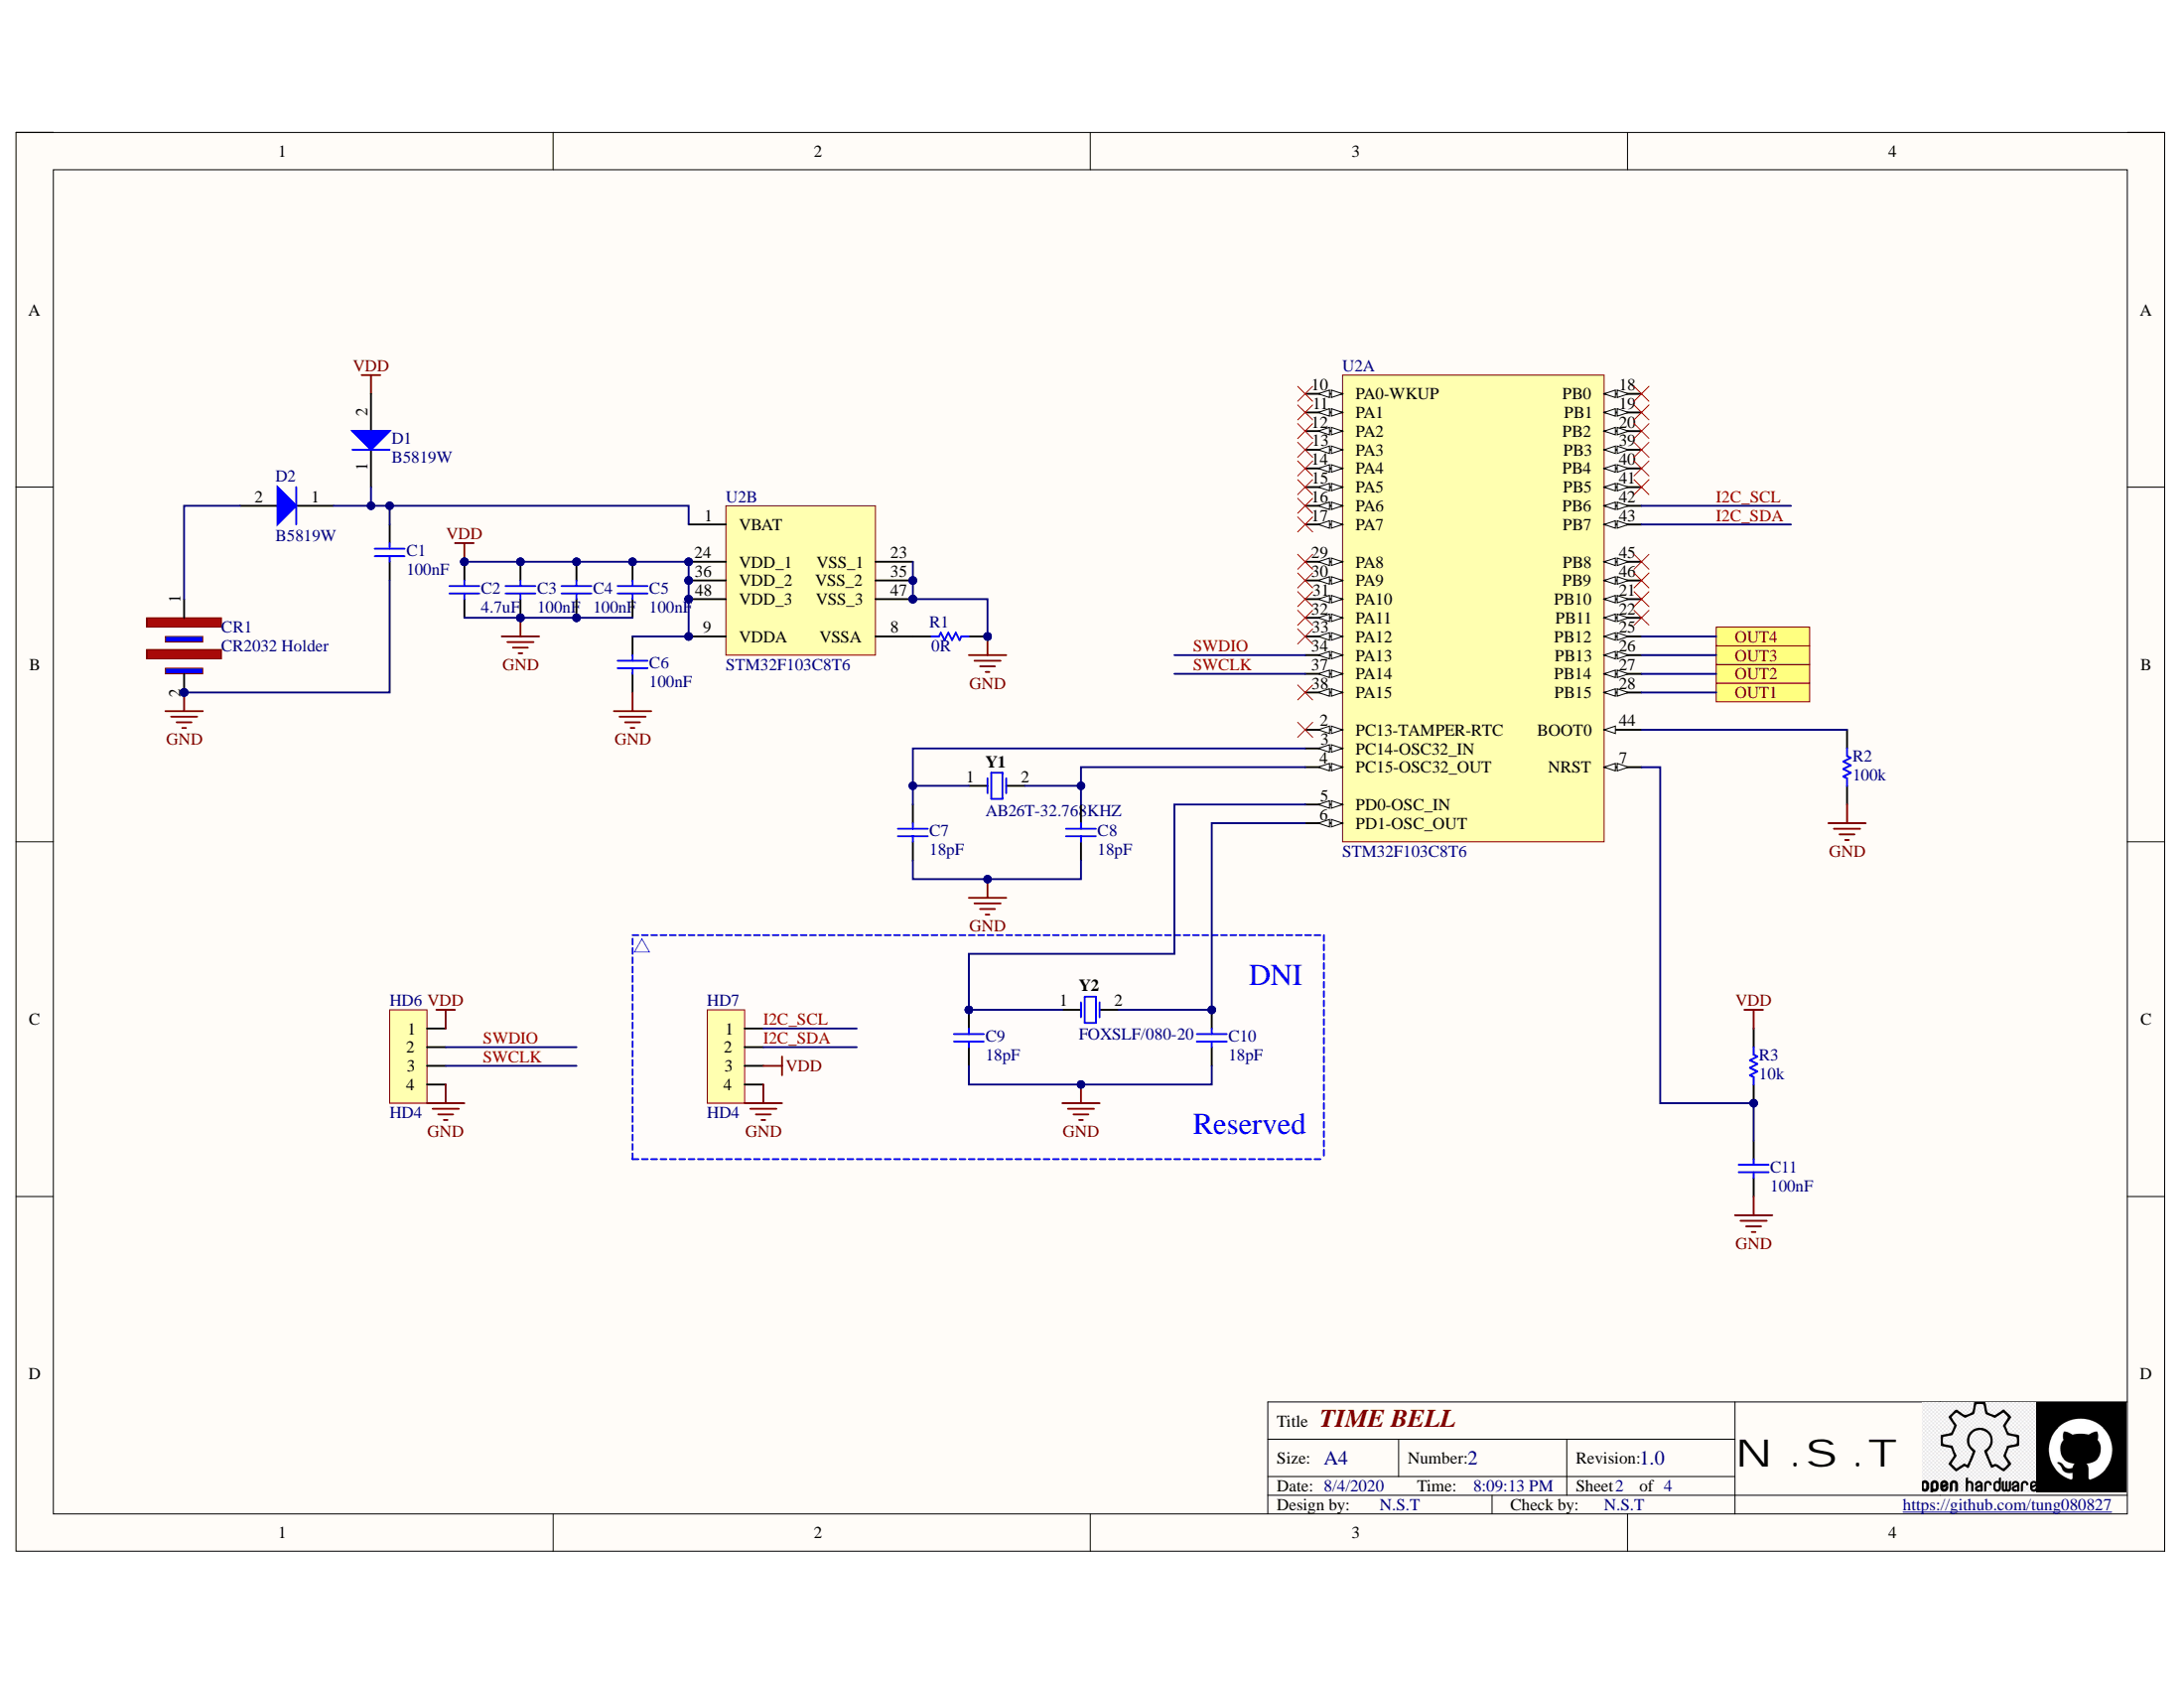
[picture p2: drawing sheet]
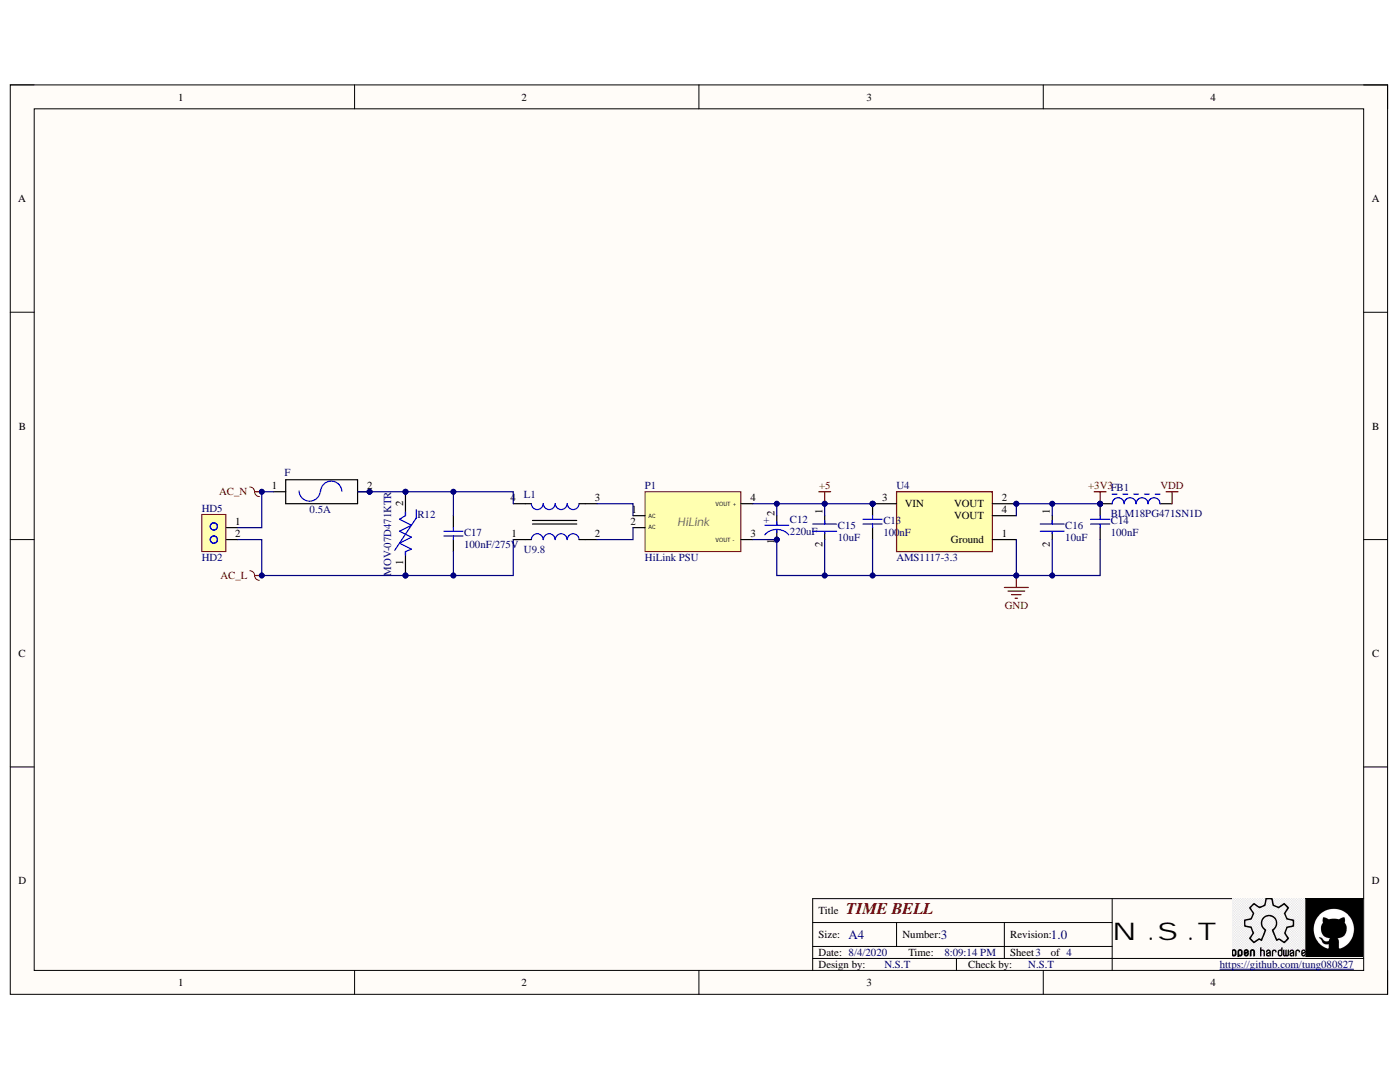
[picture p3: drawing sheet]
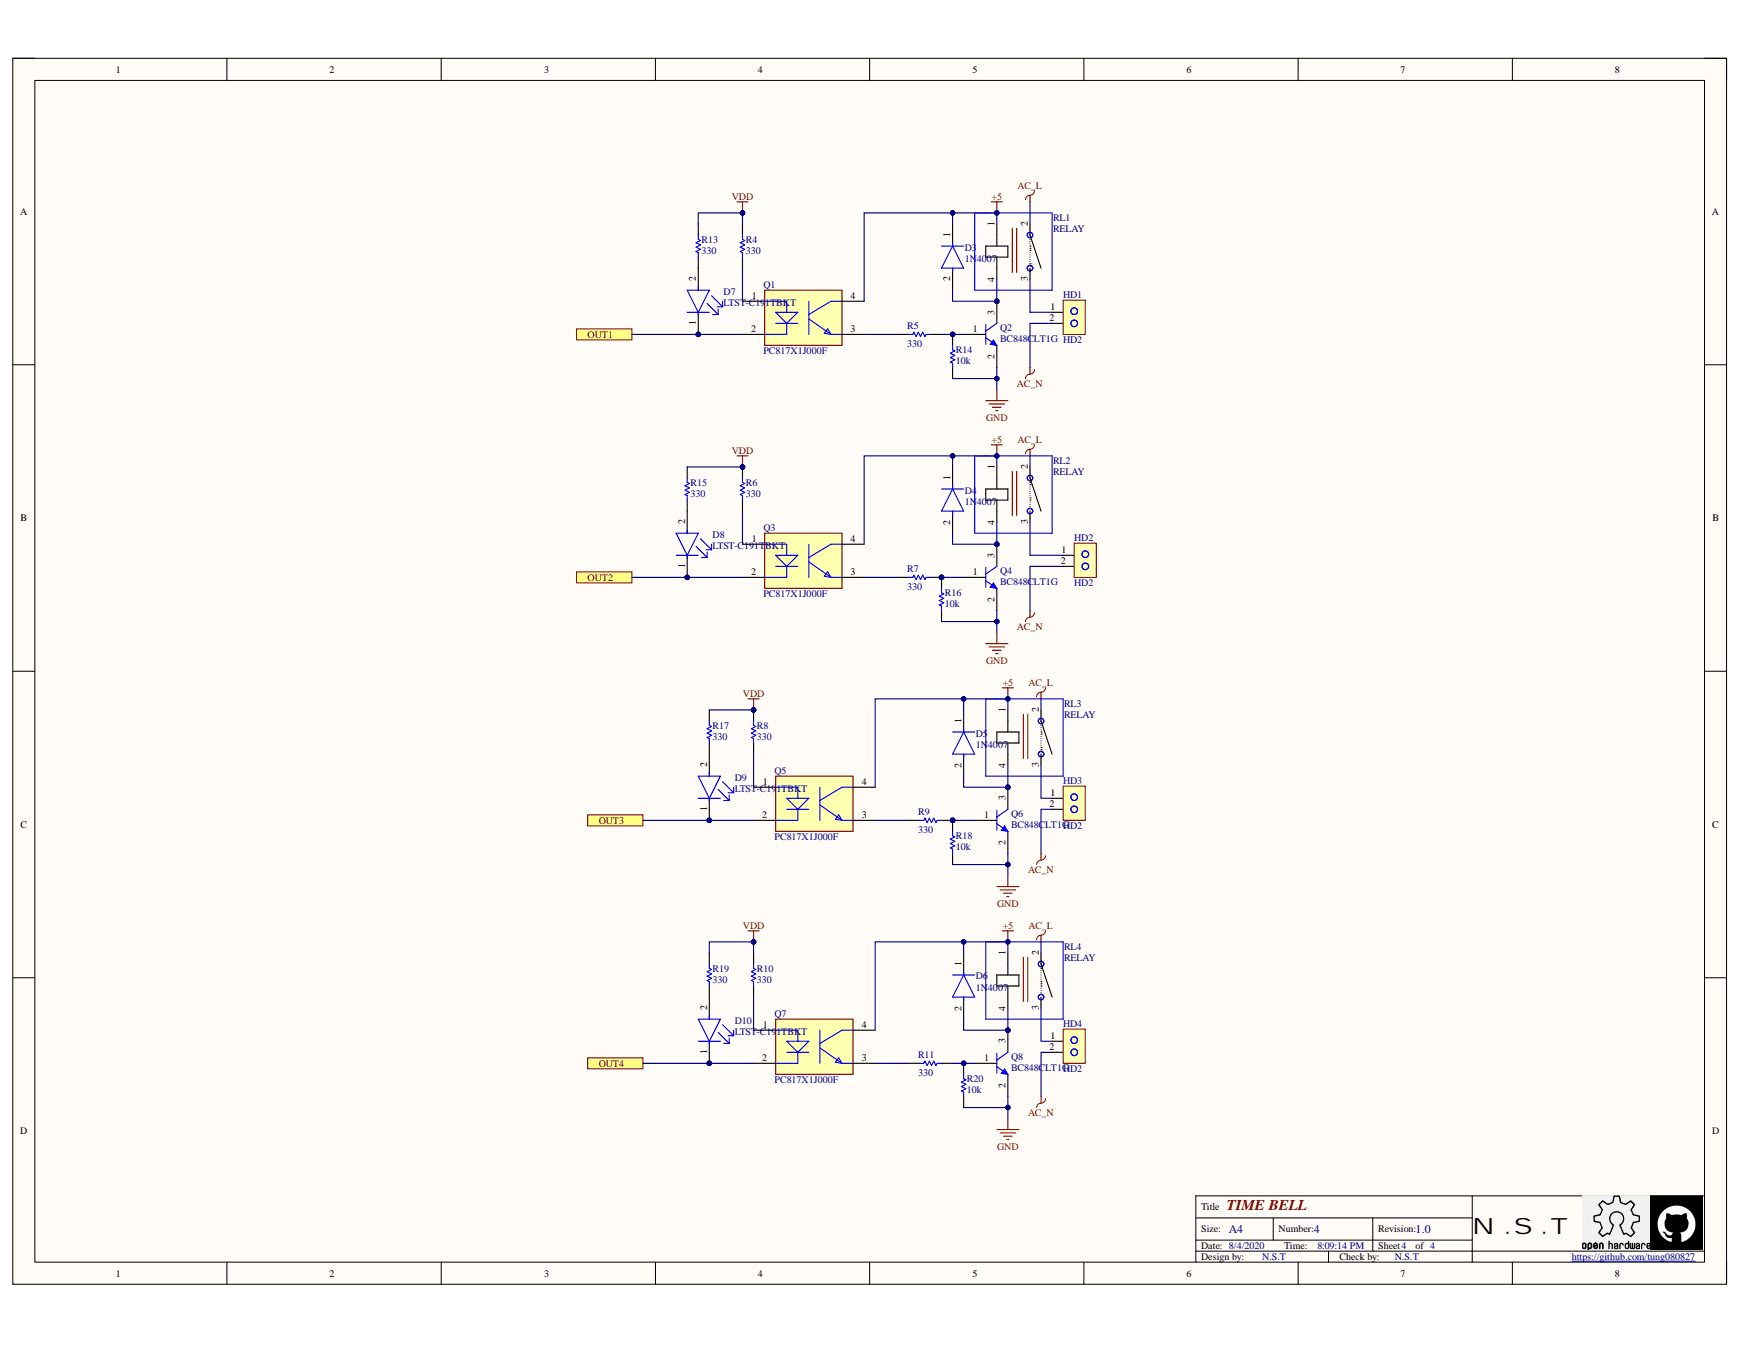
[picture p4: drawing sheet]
# Altium project EXB200803.PrjPcb
4 sheets, 75 parts. Net scope: flat (ports and power ports of the same name join across sheets).
Board file: EXBELL200803.PcbDoc
Sheets:
  01. MAIN.SchDoc
  02. MCU.SchDoc
  03. OUTPUT.SchDoc
  04. POWER SUPPLY.SchDoc

## Sheet 01. MAIN.SchDoc
size A4; DocumentNumber: 1; SheetNumber: 1; SheetTotal: 4

## Sheet 02. MCU.SchDoc
size A4; DocumentNumber: 2; SheetNumber: 2; SheetTotal: 4

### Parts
C1  100nF  [0603 CAP]
C2  4.7uF  [0603 CAP]
C3  100nF  [0603 CAP]
C4  100nF  [0603 CAP]
C5  100nF  [0603 CAP]
C6  100nF  [0603 CAP]
C7  18pF  [0603 CAP]
C8  18pF  [0603 CAP]
C9  18pF  [0603 CAP]
C10  18pF  [0603 CAP]
C11  100nF  [0603 CAP]
CR1  CR2032 Holder  [CR2032]
D1  B5819W  [SOD123]
D2  B5819W  [SOD123]
HD6  HD4  [HD4x1 2.54mm]
HD7  HD4  [HD4x1 2.54mm]
R1  0R  [0603 RES]
R2  100k  [0603 RES]
R3  10k  [0603 RES]
U2  STM32F103C8T6  [STM-LQFP48]  (parts A,B of 2)
Y1  AB26T-32.768KHZ  [Crystal 3x8]
Y2  FOXSLF/080-20  [CRYSTAL HC49]

### Ports
OUT1, OUT2, OUT3, OUT4

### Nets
GND: C1.1 C2.1 C3.1 C4.1 C5.1 C6.1 C7.1 C8.1 C9.1 C10.1 C11.1 CR1.2(VSS) HD6.4 HD7.4 R1.2 R2.1 U2.23(VSS_1) U2.35(VSS_2) U2.47(VSS_3)
VDD: C2.2 C3.2 C4.2 C5.2 C6.2 D1.2(A) HD6.1 HD7.3 R3.2 U2.9(VDDA) U2.24(VDD_1) U2.36(VDD_2) U2.48(VDD_3)
I2C_SCL: HD7.1 U2.42(PB6)
I2C_SDA: HD7.2 U2.43(PB7)
SWCLK: HD6.3 U2.37(PA14)
SWDIO: HD6.2 U2.34(PA13)
NetC1_2: C1.2 D1.1(K) D2.1(K) U2.1(VBAT)
NetC7_2: C7.2 U2.3(PC14-OSC32_IN) Y1.1
NetC8_2: C8.2 U2.4(PC15-OSC32_OUT) Y1.2
NetC9_2: C9.2 U2.5(PD0-OSC_IN) Y2.1
NetC10_2: C10.2 U2.6(PD1-OSC_OUT) Y2.2
NetC11_2: C11.2 R3.1 U2.7(NRST)
NetCR1_1: CR1.1(VBAT) D2.2(A)
NetD7_1: U2.28(PB15) ; port OUT1
NetD8_1: U2.27(PB14) ; port OUT2
NetD9_1: U2.26(PB13) ; port OUT3
NetD10_1: U2.25(PB12) ; port OUT4
NetR1_1: R1.1 U2.8(VSSA)
NetR2_2: R2.2 U2.44(BOOT0)

Not connected (* = marked no-connect by the designer): U2 2(PC13-TAMPER-RTC)* 10(PA0-WKUP)* 11(PA1)* 12(PA2)* 13(PA3)* 14(PA4)* 15(PA5)* 16(PA6)* 17(PA7)* 18(PB0)* 19(PB1)* 20(PB2)* 21(PB10)* 22(PB11)* 29(PA8)* 30(PA9)* 31(PA10)* 32(PA11)* 33(PA12)* 38(PA15)* 39(PB3)* 40(PB4)* 41(PB5)* 45(PB8)* 46(PB9)*

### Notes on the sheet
- (near C10) DNI
- (near C10) Reserved

## Sheet 03. OUTPUT.SchDoc
size A3; DocumentNumber: 4; SheetNumber: 4; SheetTotal: 4

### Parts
D3  1N4007  [FP-SMA-MFG]
D4  1N4007  [FP-SMA-MFG]
D5  1N4007  [FP-SMA-MFG]
D6  1N4007  [FP-SMA-MFG]
D7  LTST-C191TBKT  [FP-LTST-C191TBKT-MFG]
D8  LTST-C191TBKT  [FP-LTST-C191TBKT-MFG]
D9  LTST-C191TBKT  [FP-LTST-C191TBKT-MFG]
D10  LTST-C191TBKT  [FP-LTST-C191TBKT-MFG]
HD1  HD2  [HD2 5.08mm]
HD2  HD2  [HD2 5.08mm]
HD3  HD2  [HD2 5.08mm]
HD4  HD2  [HD2 5.08mm]
Q1  PC817X1J000F  [FP-PC817X1J000F-MFG]
Q2  BC848CLT1G  [SOT23-3]
Q3  PC817X1J000F  [FP-PC817X1J000F-MFG]
Q4  BC848CLT1G  [SOT23-3]
Q5  PC817X1J000F  [FP-PC817X1J000F-MFG]
Q6  BC848CLT1G  [SOT23-3]
Q7  PC817X1J000F  [FP-PC817X1J000F-MFG]
Q8  BC848CLT1G  [SOT23-3]
R4  330  [0603 RES]
R5  330  [0603 RES]
R6  330  [0603 RES]
R7  330  [0603 RES]
R8  330  [0603 RES]
R9  330  [0603 RES]
R10  330  [0603 RES]
R11  330  [0603 RES]
R13  330  [0603 RES]
R14  10k  [0603 RES]
R15  330  [0603 RES]
R16  10k  [0603 RES]
R17  330  [0603 RES]
R18  10k  [0603 RES]
R19  330  [0603 RES]
R20  10k  [0603 RES]
RL1  RELAY  [RELAY G5NB OMRON]
RL2  RELAY  [RELAY G5NB OMRON]
RL3  RELAY  [RELAY G5NB OMRON]
RL4  RELAY  [RELAY G5NB OMRON]

### Ports
OUT1, OUT2, OUT3, OUT4

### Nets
+5: D3.1(C) D4.1(C) D5.1(C) D6.1(C) Q1.4(C) Q3.4(C) Q5.4(C) Q7.4(C) RL1.1 RL2.1 RL3.1 RL4.1
AC_L: RL1.2 RL2.2 RL3.2 RL4.2
AC_N: HD1.2 HD2.2 HD3.2 HD4.2
GND: Q2.2(E) Q4.2(E) Q6.2(E) Q8.2(E) R14.2 R16.2 R18.2 R20.2
VDD: R4.1 R6.1 R8.1 R10.1 R13.1 R15.1 R17.1 R19.1
NetD3_2: D3.2(A) Q2.3(C) RL1.4
NetD4_2: D4.2(A) Q4.3(C) RL2.4
NetD5_2: D5.2(A) Q6.3(C) RL3.4
NetD6_2: D6.2(A) Q8.3(C) RL4.4
NetD7_1: D7.1(C) Q1.2(C) ; port OUT1
NetD7_2: D7.2(A) R13.2
NetD8_1: D8.1(C) Q3.2(C) ; port OUT2
NetD8_2: D8.2(A) R15.2
NetD9_1: D9.1(C) Q5.2(C) ; port OUT3
NetD9_2: D9.2(A) R17.2
NetD10_1: D10.1(C) Q7.2(C) ; port OUT4
NetD10_2: D10.2(A) R19.2
NetHD1_1: HD1.1 RL1.3
NetHD2_1: HD2.1 RL2.3
NetHD3_1: HD3.1 RL3.3
NetHD4_1: HD4.1 RL4.3
NetQ1_1: Q1.1(A) R4.2
NetQ1_3: Q1.3(E) R5.2
NetQ2_1: Q2.1(B) R5.1 R14.1
NetQ3_1: Q3.1(A) R6.2
NetQ3_3: Q3.3(E) R7.2
NetQ4_1: Q4.1(B) R7.1 R16.1
NetQ5_1: Q5.1(A) R8.2
NetQ5_3: Q5.3(E) R9.2
NetQ6_1: Q6.1(B) R9.1 R18.1
NetQ7_1: Q7.1(A) R10.2
NetQ7_3: Q7.3(E) R11.2
NetQ8_1: Q8.1(B) R11.1 R20.1

## Sheet 04. POWER SUPPLY.SchDoc
size A4; DocumentNumber: 3; SheetNumber: 3; SheetTotal: 4

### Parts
C12  220uF  [FP-ESTG4-MFG]
C13  100nF  [0603 CAP]
C14  100nF  [0603 CAP]
C15  10uF  [FP-CGA5L-0_3-0_1-IPC_B]
C16  10uF  [FP-CGA5L-0_3-0_1-IPC_B]
C17  100nF/275V  [CAP 12.5mm Pitch]
F  0.5A  [FUSE 20mm]
FB1  BLM18PG471SN1D  [0603 Ferrite]
HD5  HD2  [HD2 5.08mm]
L1  U9.8  [INDUCTOR FILTER U9.8]
P1  HiLink PSU  [HLK-5M05]
R12  MOV-07D471KTR  [FP-MOV-07D471KTR-MFG]
U4  AMS1117-3.3  [FP-AMS1117-IPC_C]

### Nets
+3V3: C14.2 C16.1 FB1.1 U4.2(VOUT) U4.4(VOUT)
+5: C12.2(A) C13.2 C15.1 P1.4 U4.3(VIN)
AC_L: C17.1 HD5.2 L1.1 R12.1
AC_N: F.1 HD5.1
GND: C12.1(C) C13.1 C14.1 C15.2 C16.2 P1.3 U4.1(Ground)
VDD: FB1.2
NetC17_2: C17.2 F.2 L1.4 R12.2
NetL1_2: L1.2 P1.2
NetL1_3: L1.3 P1.1

## Nets that join several sheets
+5: 03. OUTPUT (12 pins), 04. POWER SUPPLY (5 pins)
AC_L: 03. OUTPUT (RL1.2 RL2.2 RL3.2 RL4.2), 04. POWER SUPPLY (C17.1 HD5.2 L1.1 R12.1)
AC_N: 03. OUTPUT (HD1.2 HD2.2 HD3.2 HD4.2), 04. POWER SUPPLY (F.1 HD5.1)
GND: 02. MCU (19 pins), 03. OUTPUT (8 pins), 04. POWER SUPPLY (7 pins)
VDD: 02. MCU (13 pins), 03. OUTPUT (8 pins), 04. POWER SUPPLY (FB1.2)
NetD7_1: 02. MCU (U2.28), 03. OUTPUT (D7.1 Q1.2)
NetD8_1: 02. MCU (U2.27), 03. OUTPUT (D8.1 Q3.2)
NetD9_1: 02. MCU (U2.26), 03. OUTPUT (D9.1 Q5.2)
NetD10_1: 02. MCU (U2.25), 03. OUTPUT (D10.1 Q7.2)
